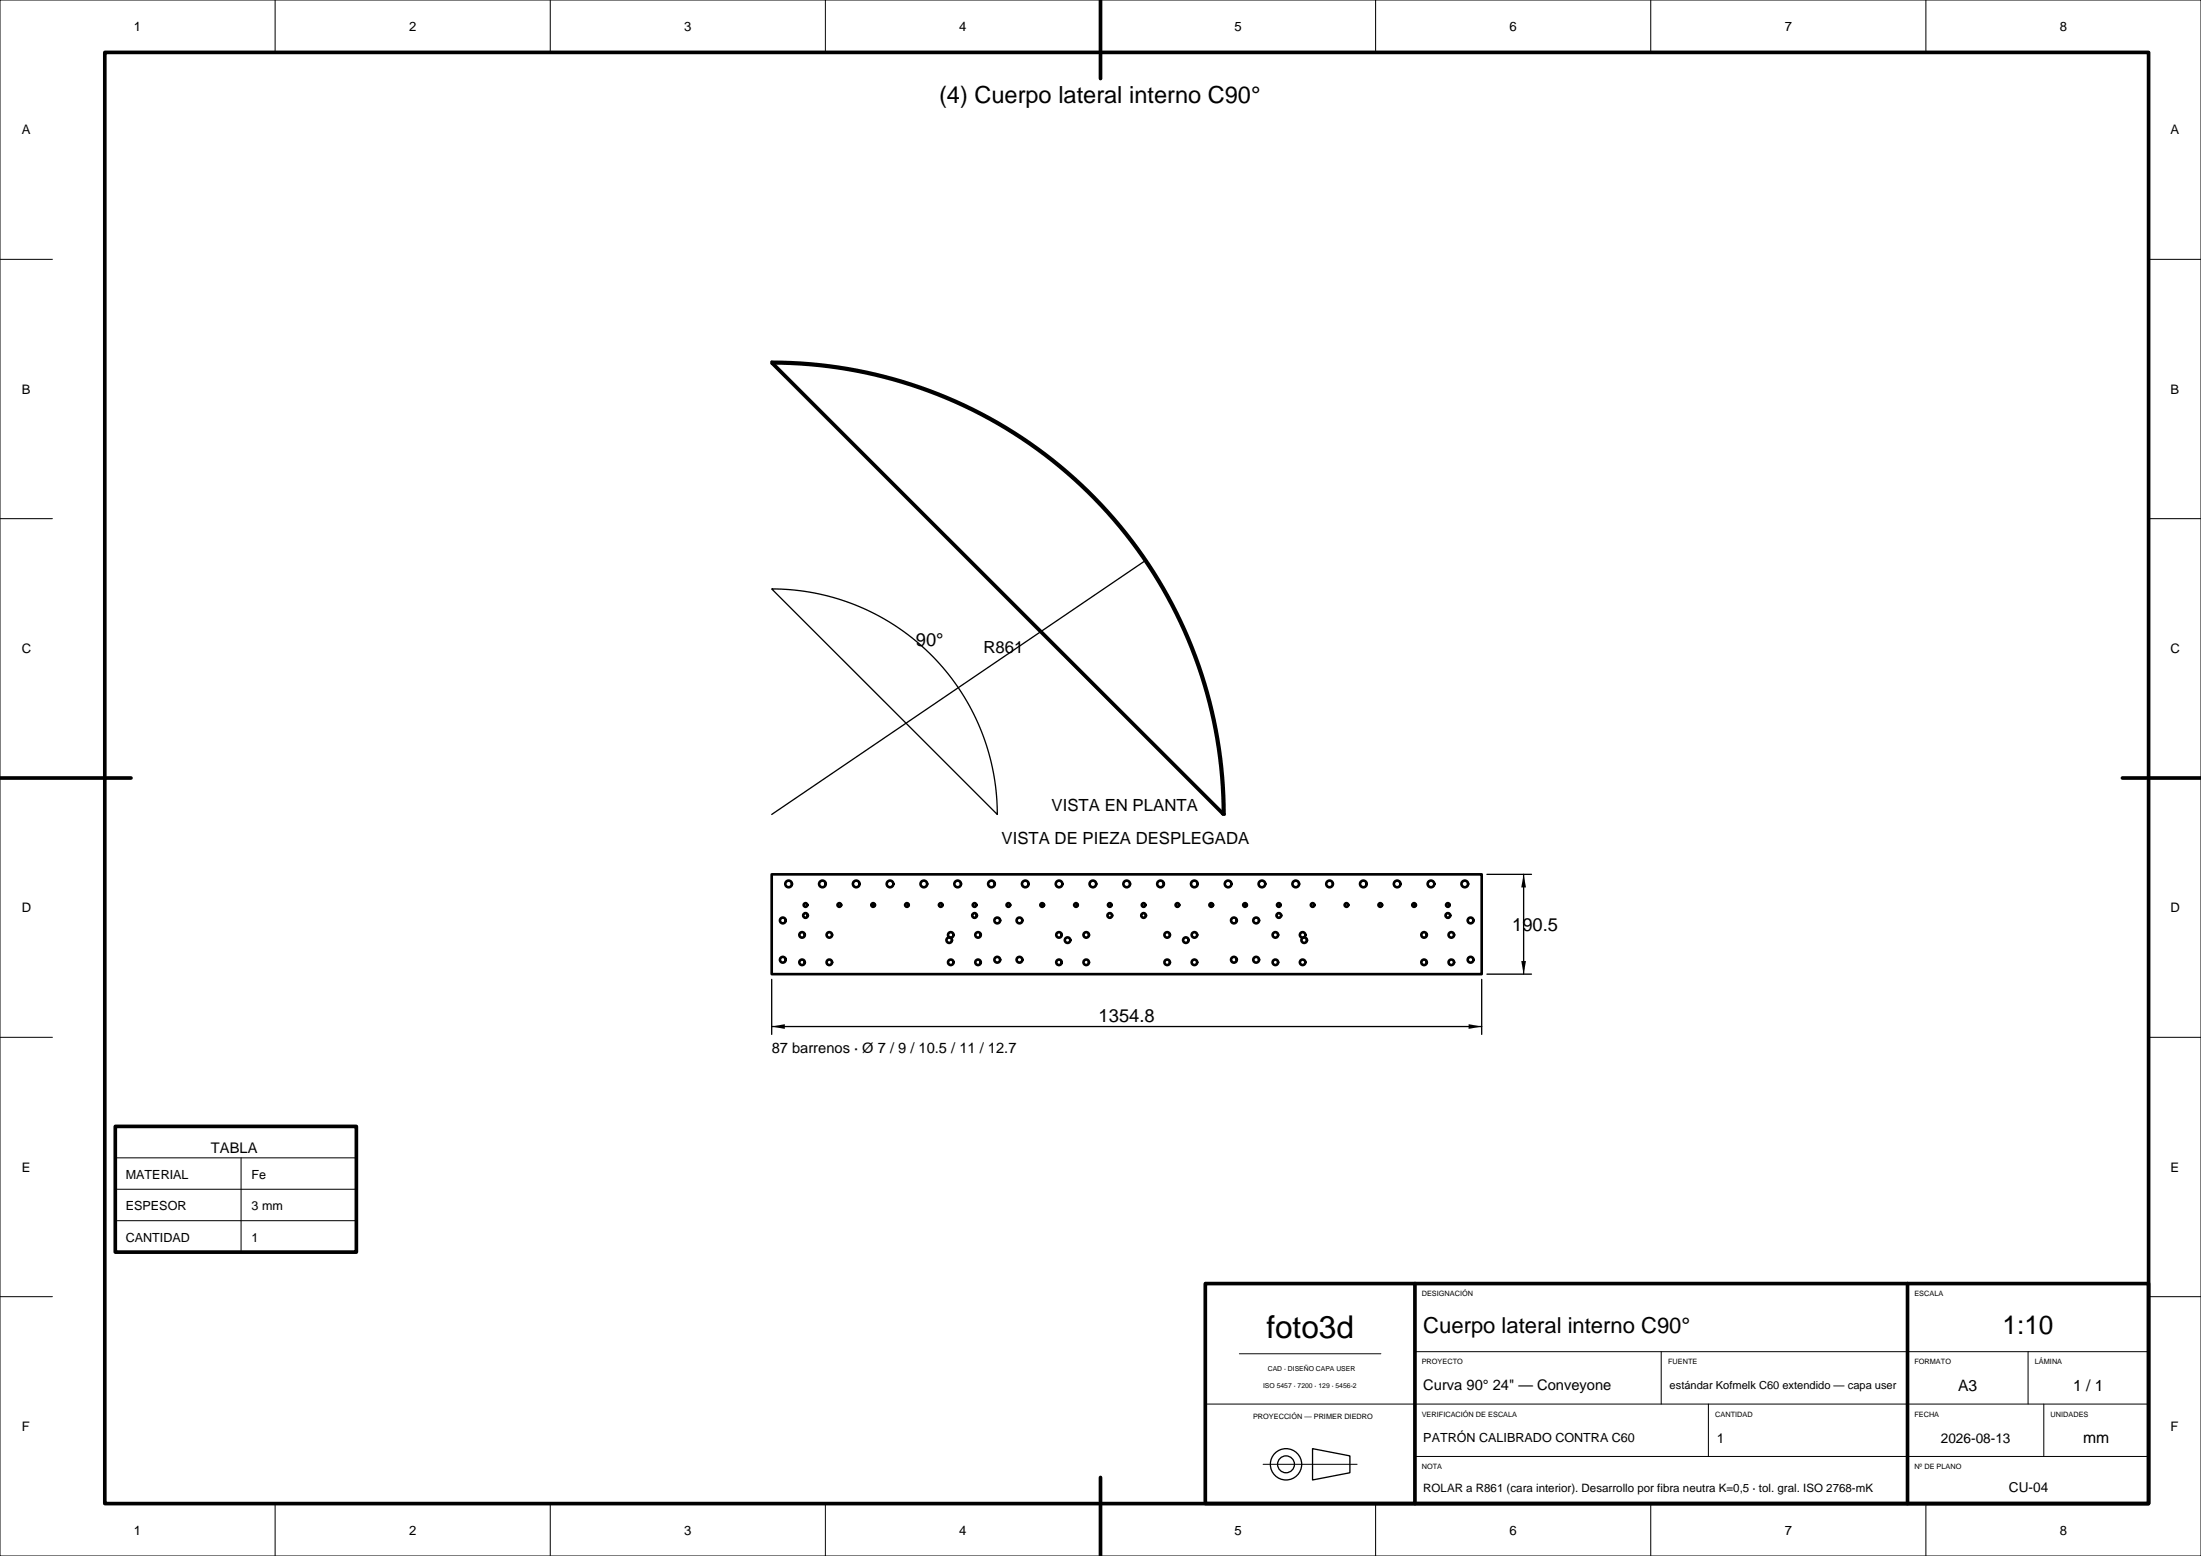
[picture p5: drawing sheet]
<svg xmlns="http://www.w3.org/2000/svg" width="420mm" height="297mm" viewBox="0 0 420 297" stroke-linecap="round" stroke-linejoin="round" font-family="sans-serif">
<g fill="none" stroke="#000" stroke-width=".25">
<path d="M147.3 112.4a43.1 43.1 0 0 1 43 43.1zM218.5 107.1l-71.2 48.4M283.7 166.9h8.5M290.7 166.9v19M147.3 186.9v10.5M147.3 195.9h135.4M282.7 186.9v10.5M283.7 185.9h8.5M250.5 276.5l7.1 1.4v3.2l-7.1 1.4z"/>
<circle cx="245.4" cy="279.5" r="2.99"/>
<circle cx="245.4" cy="279.5" r="1.61"/>
</g>
<g fill="none" stroke="#000" stroke-width=".5">
<path d="M147.3 69.4a86.1 86.1 0 0 1 86.1 86.1zM147.3 69.1a86.4 86.4 0 0 1 86.4 86.4zM147.3 69.1v.3M233.4 155.5h.3M147.3 166.9h135.4v19h-135.4z"/>
<circle cx="149.4" cy="175.7" r=".55"/>
<circle cx="150.5" cy="168.7" r=".63"/>
<circle cx="153.1" cy="178.4" r=".52"/>
<circle cx="153.7" cy="174.7" r=".45"/>
<circle cx="153.7" cy="172.7" r=".35"/>
<circle cx="156.9" cy="168.7" r=".63"/>
<circle cx="158.3" cy="178.4" r=".52"/>
<circle cx="160.2" cy="172.7" r=".35"/>
<circle cx="163.4" cy="168.7" r=".64"/>
<circle cx="166.6" cy="172.7" r=".35"/>
<circle cx="169.8" cy="168.7" r=".63"/>
<circle cx="173.1" cy="172.7" r=".35"/>
<circle cx="176.3" cy="168.7" r=".63"/>
<circle cx="179.5" cy="172.7" r=".35"/>
<circle cx="181.1" cy="179.5" r=".53"/>
<circle cx="181.4" cy="178.4" r=".53"/>
<circle cx="182.7" cy="168.7" r=".63"/>
<circle cx="186" cy="174.7" r=".45"/>
<circle cx="186" cy="172.7" r=".35"/>
<circle cx="186.6" cy="178.4" r=".53"/>
<circle cx="189.2" cy="168.7" r=".63"/>
<circle cx="190.3" cy="175.7" r=".55"/>
<circle cx="192.4" cy="172.7" r=".35"/>
<circle cx="194.5" cy="175.7" r=".55"/>
<circle cx="195.6" cy="168.7" r=".64"/>
<circle cx="198.9" cy="172.7" r=".35"/>
<circle cx="202.1" cy="178.4" r=".52"/>
<circle cx="202.1" cy="168.7" r=".63"/>
<circle cx="203.7" cy="179.5" r=".53"/>
<circle cx="205.3" cy="172.7" r=".35"/>
<circle cx="207.3" cy="178.4" r=".52"/>
<circle cx="208.5" cy="168.7" r=".63"/>
<circle cx="211.8" cy="174.7" r=".45"/>
<circle cx="211.8" cy="172.7" r=".35"/>
<circle cx="215" cy="168.7" r=".63"/>
<circle cx="218.2" cy="172.7" r=".35"/>
<circle cx="218.2" cy="174.7" r=".45"/>
<circle cx="221.5" cy="168.7" r=".64"/>
<circle cx="222.7" cy="178.4" r=".53"/>
<circle cx="224.7" cy="172.7" r=".35"/>
<circle cx="226.3" cy="179.5" r=".53"/>
<circle cx="227.9" cy="168.7" r=".64"/>
<circle cx="227.9" cy="178.4" r=".53"/>
<circle cx="231.1" cy="172.7" r=".35"/>
<circle cx="234.4" cy="168.7" r=".63"/>
<circle cx="235.5" cy="175.7" r=".55"/>
<circle cx="237.6" cy="172.7" r=".35"/>
<circle cx="239.7" cy="175.7" r=".55"/>
<circle cx="240.8" cy="168.7" r=".63"/>
<circle cx="243.4" cy="178.4" r=".52"/>
<circle cx="244" cy="172.7" r=".35"/>
<circle cx="244" cy="174.7" r=".45"/>
<circle cx="247.3" cy="168.7" r=".64"/>
<circle cx="248.6" cy="178.4" r=".52"/>
<circle cx="248.9" cy="179.5" r=".53"/>
<circle cx="250.5" cy="172.7" r=".35"/>
<circle cx="253.7" cy="168.7" r=".64"/>
<circle cx="256.9" cy="172.7" r=".35"/>
<circle cx="260.2" cy="168.7" r=".63"/>
<circle cx="263.4" cy="172.7" r=".35"/>
<circle cx="266.6" cy="168.7" r=".63"/>
<circle cx="269.8" cy="172.7" r=".35"/>
<circle cx="271.7" cy="178.4" r=".53"/>
<circle cx="273.1" cy="168.7" r=".64"/>
<circle cx="276.3" cy="172.7" r=".35"/>
<circle cx="276.3" cy="174.7" r=".45"/>
<circle cx="276.9" cy="178.4" r=".53"/>
<circle cx="279.5" cy="168.7" r=".63"/>
<circle cx="280.6" cy="175.7" r=".55"/>
<circle cx="149.4" cy="183.2" r=".55"/>
<circle cx="153.1" cy="183.7" r=".52"/>
<circle cx="158.3" cy="183.7" r=".52"/>
<circle cx="181.4" cy="183.7" r=".53"/>
<circle cx="186.6" cy="183.7" r=".53"/>
<circle cx="190.3" cy="183.2" r=".55"/>
<circle cx="194.5" cy="183.2" r=".55"/>
<circle cx="202.1" cy="183.7" r=".52"/>
<circle cx="207.3" cy="183.7" r=".52"/>
<circle cx="222.7" cy="183.7" r=".53"/>
<circle cx="227.9" cy="183.7" r=".53"/>
<circle cx="235.5" cy="183.2" r=".55"/>
<circle cx="239.7" cy="183.2" r=".55"/>
<circle cx="243.4" cy="183.7" r=".52"/>
<circle cx="248.6" cy="183.7" r=".52"/>
<circle cx="271.7" cy="183.7" r=".53"/>
<circle cx="276.9" cy="183.7" r=".53"/>
<circle cx="280.6" cy="183.2" r=".55"/>
</g>
<path d="M290.7 166.9l.5 2.5h-.9zM147.3 195.9l2.5-.4v.9zM280.2 195.5l2.5 .4-2.5 .5zM290.3 183.4h.9l-.5 2.5z" fill="#000"/>
<path d="M20 10h390v277h-390zM210 0v15M0 148.5h25M405 148.5h15M22 215h46v24h-46zM230 245h180v42h-180zM270 245v42M364 245v42M210 282v15" fill="none" stroke="#000" stroke-width=".7"/>
<g fill="none" stroke="#000" stroke-width=".19">
<path d="M0 0h420v297h-420zM52.5 0v10M105 0v10M157.5 0v10M210 0v10M262.5 0v10M315 0v10M367.5 0v10M0 49.5h10M410 49.5h10M0 99h10M410 99h10"/>
<path d="M0 148.5h10M410 148.5h10M0 198h10M410 198h10M22 221h46M22 227h46M22 233h46M46 221v18M0 247.5h10M236.5 258.4h27M270 258h140M317 258v10"/>
<path d="M387 258v10M410 247.5h10M230 268h180M241 279.5h18M270 278h140M326 268v10M390 268v10M52.5 287v10M105 287v10M157.5 287v10M210 287v10M262.5 287v10"/>
<path d="M315 287v10M367.5 287v10"/>
</g>
<text font-size="6" x="241.7" y="255.4">foto3d</text>
<text font-size="5" x="382.1" y="254.7">1:10</text>
<text font-size="4.5" x="179.2" y="19.6">(4) Cuerpo lateral interno C90°</text>
<text font-size="4.2" x="271.6" y="254.4">Cuerpo lateral interno C90°</text>
<g font-size="3.5">
<text x="174.8" y="123.3">90°</text>
<text x="288.6" y="177.7">190.5</text>
<text x="209.6" y="195">1354.8</text>
</g>
<g font-size="3.2">
<text x="187.7" y="124.6">R861</text>
<text x="200.7" y="154.9">VISTA EN PLANTA</text>
<text x="191.1" y="161">VISTA DE PIEZA DESPLEGADA</text>
</g>
<g font-size="3">
<text x="373.7" y="265.5">A3</text>
<text x="395.6" y="265.5">1 / 1</text>
<text x="397.5" y="275.5">mm</text>
</g>
<g font-size="2.8">
<text x="147.3" y="200.9">87 barrenos · Ø 7 / 9 / 10.5 / 11 / 12.7</text>
<text x="40.3" y="220">TABLA</text>
<text x="271.6" y="265.4">Curva 90° 24&quot; — Conveyone</text>
</g>
<g font-size="2.6">
<text x="327.6" y="275.3">1</text>
<text x="370.4" y="275.3">2026-08-13</text>
<text x="383.4" y="284.8">CU-04</text>
</g>
<g font-size="2.5">
<text x="25.6" y="5.9">1</text>
<text x="78.1" y="5.9">2</text>
<text x="130.6" y="5.9">3</text>
<text x="183.1" y="5.9">4</text>
<text x="235.6" y="5.9">5</text>
<text x="288.1" y="5.9">6</text>
<text x="340.6" y="5.9">7</text>
<text x="393.1" y="5.9">8</text>
<text x="4.2" y="25.7">A</text>
<text x="414.2" y="25.7">A</text>
<text x="4.2" y="75.1">B</text>
<text x="414.2" y="75.1">B</text>
<text x="4.2" y="124.7">C</text>
<text x="414.2" y="124.7">C</text>
<text x="4.2" y="174.1">D</text>
<text x="414.2" y="174.1">D</text>
<text x="4.2" y="223.7">E</text>
<text x="414.2" y="223.7">E</text>
<text x="4.2" y="273.1">F</text>
<text x="414.2" y="273.1">F</text>
<text x="25.6" y="292.9">1</text>
<text x="78.1" y="292.9">2</text>
<text x="130.6" y="292.9">3</text>
<text x="183.1" y="292.9">4</text>
<text x="235.6" y="292.9">5</text>
<text x="288.1" y="292.9">6</text>
<text x="340.6" y="292.9">7</text>
<text x="393.1" y="292.9">8</text>
</g>
<g font-size="2.4">
<text x="24" y="225">MATERIAL</text>
<text x="48" y="225">Fe</text>
<text x="24" y="231">ESPESOR</text>
<text x="48" y="231">3 mm</text>
<text x="24" y="237">CANTIDAD</text>
<text x="48" y="237">1</text>
<text x="271.6" y="275.3">PATRÓN CALIBRADO CONTRA C60</text>
</g>
<text font-size="2.2" x="271.6" y="284.7">ROLAR a R861 (cara interior). Desarrollo por fibra neutra K=0,5 · tol. gral. ISO 2768-mK</text>
<text font-size="2.1" x="318.6" y="265.2">estándar Kofmelk C60 extendido — capa user</text>
<g font-size="1.4">
<text x="271.3" y="247.4">DESIGNACIÓN</text>
<text x="365.3" y="247.4">ESCALA</text>
<text x="271.3" y="260.4">PROYECTO</text>
<text x="318.3" y="260.4">FUENTE</text>
<text x="365.3" y="260.4">FORMATO</text>
<text x="388.3" y="260.4">LÁMINA</text>
<text x="239.1" y="270.9">PROYECCIÓN — PRIMER DIEDRO</text>
<text x="271.3" y="270.4">VERIFICACIÓN DE ESCALA</text>
<text x="327.3" y="270.4">CANTIDAD</text>
<text x="365.3" y="270.4">FECHA</text>
<text x="391.3" y="270.4">UNIDADES</text>
<text x="271.3" y="280.4">NOTA</text>
<text x="365.3" y="280.4">Nº DE PLANO</text>
</g>
<g font-size="1.3">
<text x="241.9" y="261.7">CAD · DISEÑO CAPA USER</text>
<text x="241" y="264.9">ISO 5457 · 7200 · 129 · 5456-2</text>
</g>
</svg>
